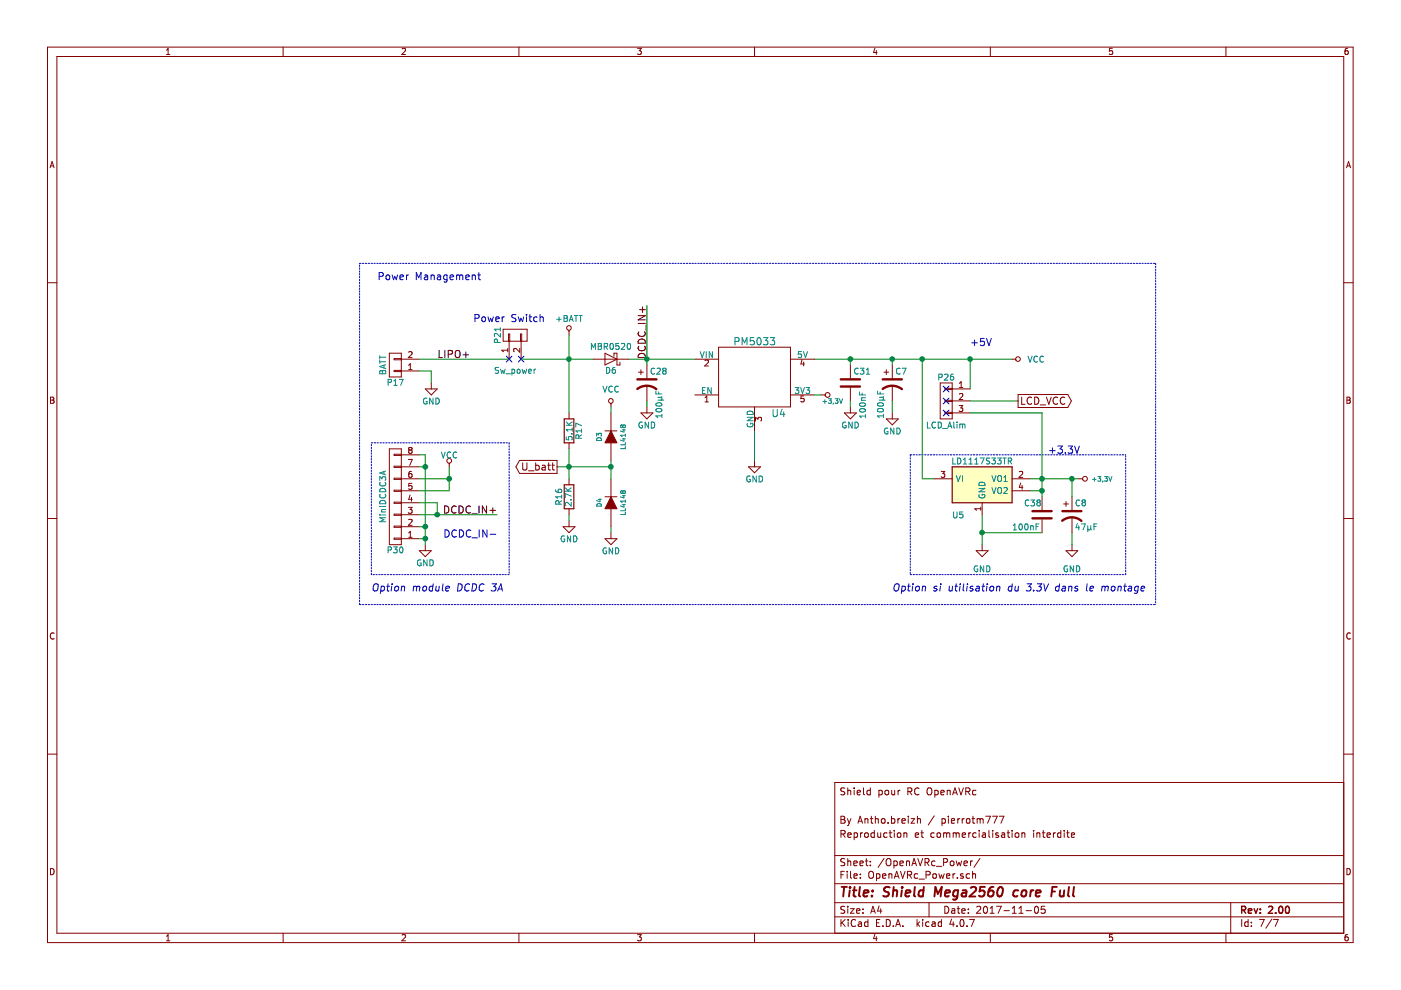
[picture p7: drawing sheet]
EESchema Schematic File Version 2
LIBS:Mega_2560 core mini_full_2.0-rescue
LIBS:power
LIBS:device
LIBS:transistors
LIBS:conn
LIBS:linear
LIBS:regul
LIBS:74xx
LIBS:cmos4000
LIBS:adc-dac
LIBS:memory
LIBS:xilinx
LIBS:microcontrollers
LIBS:dsp
LIBS:microchip
LIBS:analog_switches
LIBS:motorola
LIBS:texas
LIBS:intel
LIBS:audio
LIBS:interface
LIBS:digital-audio
LIBS:philips
LIBS:display
LIBS:cypress
LIBS:siliconi
LIBS:opto
LIBS:atmel
LIBS:contrib
LIBS:valves
LIBS:OPEN_EVO
LIBS:Mega_2560 core mini_full_2.0-cache
EELAYER 25 0
EELAYER END
$Descr A4 11693 8268
encoding utf-8
Sheet 7 7
Title "Shield Mega2560 core Full"
Date "2017-11-05"
Rev "2.00"
Comp ""
Comment1 "Reproduction et commercialisation interdite"
Comment2 "By Antho.breizh / pierrotm777"
Comment3 ""
Comment4 "Shield pour RC OpenAVRc"
$EndDescr
$Comp
L C-RESCUE-Mega_2560_core_mini_full_2.0 C31
U 1 1
P 7100 3200
F 0 "C31" H 7125 3300 50  0000 L CNN
F 1 "100nF" V 7200 2900 50  0000 L CNN
F 2 "Capacitors_SMD:C_1206" H 7138 3050 50  0001 C CNN
F 3 "" H 7100 3200 50  0000 C CNN
	1    7100 3200
	1    0    0    -1  
$EndComp
$Comp
L R-RESCUE-Mega_2560_core_mini_full_2.0 R16
U 1 1
P 4750 4150
F 0 "R16" V 4830 4150 50  0000 C CNN
F 1 "2.7K" V 4750 4150 50  0000 C CNN
F 2 "Resistors_SMD:R_1206" V 4680 4150 50  0001 C CNN
F 3 "" H 4750 4150 50  0000 C CNN
	1    4750 4150
	-1   0    0    -1  
$EndComp
$Comp
L GND-RESCUE-Mega_2560_core_mini_full_2.0 #PWR0113
U 1 1
P 8200 4550
F 0 "#PWR0113" H 8200 4300 50  0001 C CNN
F 1 "GND" H 8200 4350 50  0000 C CNN
F 2 "" H 8200 4550 50  0000 C CNN
F 3 "" H 8200 4550 50  0000 C CNN
	1    8200 4550
	1    0    0    -1  
$EndComp
$Comp
L CONN_01X03 P26
U 1 1
P 7900 3350
F 0 "P26" H 7900 3550 50  0000 C CNN
F 1 "LCD_Alim" H 7900 3150 50  0000 C CNN
F 2 "Pin_Headers:Pin_Header_Straight_1x03_Pitch2.54mm" H 7900 3350 50  0001 C CNN
F 3 "" H 7900 3350 50  0000 C CNN
	1    7900 3350
	-1   0    0    -1  
$EndComp
Text Notes 8750 3800 0    60   ~ 0
+3.3V\n
Text Notes 8100 2900 0    60   ~ 0
+5V
$Comp
L VCC #PWR0114
U 1 1
P 8450 3000
F 0 "#PWR0114" H 8450 2850 50  0001 C CNN
F 1 "VCC" V 8450 3200 50  0000 C CNN
F 2 "" H 8450 3000 50  0000 C CNN
F 3 "" H 8450 3000 50  0000 C CNN
	1    8450 3000
	0    1    1    0   
$EndComp
$Comp
L C-RESCUE-Mega_2560_core_mini_full_2.0 C38
U 1 1
P 8700 4300
F 0 "C38" H 8550 4400 50  0000 L CNN
F 1 "100nF" H 8450 4200 50  0000 L CNN
F 2 "Capacitors_SMD:C_1206" H 8738 4150 50  0001 C CNN
F 3 "" H 8700 4300 50  0000 C CNN
	1    8700 4300
	1    0    0    -1  
$EndComp
Text Notes 3150 2350 0    60   ~ 0
Power Management
$Comp
L GND-RESCUE-Mega_2560_core_mini_full_2.0 #PWR0115
U 1 1
P 6300 3850
F 0 "#PWR0115" H 6300 3600 50  0001 C CNN
F 1 "GND" H 6300 3700 50  0000 C CNN
F 2 "" H 6300 3850 50  0000 C CNN
F 3 "" H 6300 3850 50  0000 C CNN
	1    6300 3850
	-1   0    0    -1  
$EndComp
$Comp
L GND-RESCUE-Mega_2560_core_mini_full_2.0 #PWR0116
U 1 1
P 4750 4350
F 0 "#PWR0116" H 4750 4100 50  0001 C CNN
F 1 "GND" H 4750 4200 50  0000 C CNN
F 2 "" H 4750 4350 50  0000 C CNN
F 3 "" H 4750 4350 50  0000 C CNN
	1    4750 4350
	1    0    0    -1  
$EndComp
$Comp
L CONN_01X02 P21
U 1 1
P 4300 2800
F 0 "P21" H 4300 2950 50  0000 C CNN
F 1 "Sw_power" V 4000 2800 50  0000 C CNN
F 2 "Pin_Headers:Pin_Header_Straight_1x02_Pitch2.54mm" H 4300 2800 50  0001 C CNN
F 3 "" H 4300 2800 50  0000 C CNN
	1    4300 2800
	0    -1   -1   0   
$EndComp
NoConn ~ 7900 3350
NoConn ~ 7900 3250
NoConn ~ 7900 3450
$Comp
L LD1117S33TR U5
U 1 1
P 8200 4050
F 0 "U5" H 8000 3800 50  0000 C CNN
F 1 "LD1117S33TR" H 8200 4250 50  0000 C CNN
F 2 "TO_SOT_Packages_SMD:SOT-223" H 8200 4150 50  0001 C CNN
F 3 "" H 8200 4050 50  0000 C CNN
	1    8200 4050
	1    0    0    -1  
$EndComp
Text Notes 7450 4950 0    60   Italic 0
Option si utilisation du 3.3V dans le montage
$Comp
L R-RESCUE-Mega_2560_core_mini_full_2.0 R17
U 1 1
P 4750 3600
F 0 "R17" V 4830 3600 50  0000 C CNN
F 1 "5.1K" V 4750 3600 50  0000 C CNN
F 2 "Resistors_SMD:R_1206" V 4680 3600 50  0001 C CNN
F 3 "" H 4750 3600 50  0000 C CNN
	1    4750 3600
	1    0    0    1   
$EndComp
$Comp
L GND-RESCUE-Mega_2560_core_mini_full_2.0 #PWR0117
U 1 1
P 7100 3400
F 0 "#PWR0117" H 7100 3150 50  0001 C CNN
F 1 "GND" H 7100 3250 50  0000 C CNN
F 2 "" H 7100 3400 50  0000 C CNN
F 3 "" H 7100 3400 50  0000 C CNN
	1    7100 3400
	-1   0    0    -1  
$EndComp
$Comp
L CP1-RESCUE-Mega_2560_core_mini_full_2.0 C28
U 1 1
P 5400 3200
F 0 "C28" H 5425 3300 50  0000 L CNN
F 1 "100µF" V 5500 2900 50  0000 L CNN
F 2 "Capacitors_SMD:CP_Elec_6.3x5.3" H 5400 3200 50  0001 C CNN
F 3 "" H 5400 3200 50  0000 C CNN
	1    5400 3200
	1    0    0    -1  
$EndComp
$Comp
L GND-RESCUE-Mega_2560_core_mini_full_2.0 #PWR0118
U 1 1
P 5400 3400
F 0 "#PWR0118" H 5400 3150 50  0001 C CNN
F 1 "GND" H 5400 3250 50  0000 C CNN
F 2 "" H 5400 3400 50  0000 C CNN
F 3 "" H 5400 3400 50  0000 C CNN
	1    5400 3400
	-1   0    0    -1  
$EndComp
$Comp
L MBR0520 D6
U 1 1
P 5100 3000
F 0 "D6" H 5100 3100 50  0000 C CNN
F 1 "MBR0520" H 5100 2900 50  0000 C CNN
F 2 "Diodes_SMD:D_SOD-123" H 5100 2825 50  0001 C CNN
F 3 "" H 5100 3000 50  0001 C CNN
	1    5100 3000
	-1   0    0    1   
$EndComp
NoConn ~ 4350 3000
NoConn ~ 4250 3000
$Comp
L CP1-RESCUE-Mega_2560_core_mini_full_2.0 C7
U 1 1
P 7450 3200
F 0 "C7" H 7475 3300 50  0000 L CNN
F 1 "100µF" V 7350 2900 50  0000 L CNN
F 2 "Capacitors_SMD:CP_Elec_6.3x5.3" H 7450 3200 50  0001 C CNN
F 3 "" H 7450 3200 50  0000 C CNN
	1    7450 3200
	1    0    0    -1  
$EndComp
$Comp
L GND-RESCUE-Mega_2560_core_mini_full_2.0 #PWR0119
U 1 1
P 7450 3450
F 0 "#PWR0119" H 7450 3200 50  0001 C CNN
F 1 "GND" H 7450 3300 50  0000 C CNN
F 2 "" H 7450 3450 50  0000 C CNN
F 3 "" H 7450 3450 50  0000 C CNN
	1    7450 3450
	-1   0    0    -1  
$EndComp
$Comp
L CP1-RESCUE-Mega_2560_core_mini_full_2.0 C8
U 1 1
P 8950 4300
F 0 "C8" H 8975 4400 50  0000 L CNN
F 1 "47µF" H 8975 4200 50  0000 L CNN
F 2 "Capacitors_SMD:CP_Elec_6.3x5.3" H 8950 4300 50  0001 C CNN
F 3 "" H 8950 4300 50  0000 C CNN
	1    8950 4300
	1    0    0    -1  
$EndComp
$Comp
L GND-RESCUE-Mega_2560_core_mini_full_2.0 #PWR0120
U 1 1
P 8950 4550
F 0 "#PWR0120" H 8950 4300 50  0001 C CNN
F 1 "GND" H 8950 4350 50  0000 C CNN
F 2 "" H 8950 4550 50  0000 C CNN
F 3 "" H 8950 4550 50  0000 C CNN
	1    8950 4550
	1    0    0    -1  
$EndComp
Text Notes 3950 2700 0    60   ~ 0
Power Switch
$Comp
L CONN_01X08 P30
U 1 1
P 3300 4150
F 0 "P30" H 3300 4600 50  0000 C CNN
F 1 "MiniDCDC3A" V 3400 4150 50  0000 C CNN
F 2 "MiniDCDC3A" H 3300 4150 50  0001 C CNN
F 3 "" H 3300 4150 50  0000 C CNN
	1    3300 4150
	-1   0    0    1   
$EndComp
$Comp
L GND-RESCUE-Mega_2560_core_mini_full_2.0 #PWR0121
U 1 1
P 3550 4550
F 0 "#PWR0121" H 3550 4300 50  0001 C CNN
F 1 "GND" H 3550 4400 50  0000 C CNN
F 2 "" H 3550 4550 50  0000 C CNN
F 3 "" H 3550 4550 50  0000 C CNN
	1    3550 4550
	1    0    0    -1  
$EndComp
$Comp
L VCC #PWR0122
U 1 1
P 3750 3900
F 0 "#PWR0122" H 3750 3750 50  0001 C CNN
F 1 "VCC" H 3750 4000 50  0000 C CNN
F 2 "" H 3750 3900 50  0000 C CNN
F 3 "" H 3750 3900 50  0000 C CNN
	1    3750 3900
	1    0    0    -1  
$EndComp
Text Label 3650 3000 0    60   ~ 0
LIPO+
Text Notes 3700 4500 0    60   ~ 0
DCDC_IN-
Text Label 4150 4300 2    60   ~ 0
DCDC_IN+
$Comp
L CONN_01X02 P17
U 1 1
P 3300 3050
F 0 "P17" H 3300 3200 50  0000 C CNN
F 1 "BATT" V 3400 3050 50  0000 C CNN
F 2 "Pin_Headers:Pin_Header_Straight_1x02_Pitch2.54mm" H 3300 3050 50  0001 C CNN
F 3 "" H 3300 3050 50  0000 C CNN
	1    3300 3050
	-1   0    0    1   
$EndComp
$Comp
L GND-RESCUE-Mega_2560_core_mini_full_2.0 #PWR0123
U 1 1
P 3600 3200
F 0 "#PWR0123" H 3600 2950 50  0001 C CNN
F 1 "GND" H 3600 3050 50  0000 C CNN
F 2 "" H 3600 3200 50  0000 C CNN
F 3 "" H 3600 3200 50  0000 C CNN
	1    3600 3200
	1    0    0    -1  
$EndComp
Text Notes 3100 4950 0    60   Italic 0
Option module DCDC 3A
$Comp
L DIODE D3
U 1 1
P 5100 3650
F 0 "D3" H 5100 3750 40  0000 C CNN
F 1 "LL4148" H 5100 3550 40  0000 C CNN
F 2 "D_SCD80_HandSoldering" H 5100 3650 60  0001 C CNN
F 3 "" H 5100 3650 60  0000 C CNN
	1    5100 3650
	0    -1   -1   0   
$EndComp
$Comp
L DIODE D4
U 1 1
P 5100 4200
F 0 "D4" H 5100 4300 40  0000 C CNN
F 1 "LL4148" H 5100 4100 40  0000 C CNN
F 2 "D_SCD80_HandSoldering" H 5100 4200 60  0001 C CNN
F 3 "" H 5100 4200 60  0000 C CNN
	1    5100 4200
	0    -1   -1   0   
$EndComp
$Comp
L GND-RESCUE-Mega_2560_core_mini_full_2.0 #PWR0124
U 1 1
P 5100 4450
F 0 "#PWR0124" H 5100 4200 50  0001 C CNN
F 1 "GND" H 5100 4300 50  0000 C CNN
F 2 "" H 5100 4450 50  0000 C CNN
F 3 "" H 5100 4450 50  0000 C CNN
	1    5100 4450
	1    0    0    -1  
$EndComp
$Comp
L VCC #PWR0125
U 1 1
P 5100 3400
F 0 "#PWR0125" H 5100 3250 50  0001 C CNN
F 1 "VCC" H 5100 3550 50  0000 C CNN
F 2 "" H 5100 3400 50  0000 C CNN
F 3 "" H 5100 3400 50  0000 C CNN
	1    5100 3400
	1    0    0    -1  
$EndComp
$Comp
L +BATT #PWR0126
U 1 1
P 4750 2800
F 0 "#PWR0126" H 4750 2650 50  0001 C CNN
F 1 "+BATT" H 4750 2940 50  0000 C CNN
F 2 "" H 4750 2800 50  0000 C CNN
F 3 "" H 4750 2800 50  0000 C CNN
	1    4750 2800
	1    0    0    -1  
$EndComp
Text Label 5400 2550 3    60   ~ 0
DCDC_IN+
Connection ~ 8200 4450
Wire Wire Line
	8200 4450 8700 4450
Wire Notes Line
	7600 3800 9400 3800
Wire Wire Line
	6800 3000 8450 3000
Wire Notes Line
	7600 4800 9400 4800
Wire Notes Line
	7600 3800 7600 4800
Connection ~ 8100 3000
Wire Wire Line
	8100 3250 8100 3000
Wire Wire Line
	8100 3350 8500 3350
Wire Wire Line
	8200 4300 8200 4550
Wire Wire Line
	6300 3600 6300 3850
Wire Wire Line
	5400 2550 5400 3050
Connection ~ 5400 3000
Wire Wire Line
	5400 3400 5400 3350
Wire Wire Line
	7100 3350 7100 3400
Wire Wire Line
	7100 3050 7100 3000
Connection ~ 7100 3000
Wire Wire Line
	7450 3450 7450 3350
Wire Wire Line
	8950 4550 8950 4450
Wire Wire Line
	3500 4300 4150 4300
Wire Wire Line
	3500 4200 3650 4200
Wire Wire Line
	3550 4400 3500 4400
Wire Wire Line
	3550 3800 3550 4550
Wire Wire Line
	3500 3900 3550 3900
Connection ~ 3550 3900
Wire Wire Line
	3550 4500 3500 4500
Connection ~ 3550 4400
Connection ~ 3550 4500
Wire Wire Line
	3750 4100 3500 4100
Wire Wire Line
	3750 3900 3750 4100
Wire Wire Line
	3750 4000 3500 4000
Connection ~ 3750 4000
Wire Wire Line
	3500 3100 3600 3100
Wire Wire Line
	3600 3100 3600 3200
Wire Wire Line
	3650 4200 3650 4300
Connection ~ 3650 4300
Wire Wire Line
	3500 3000 4250 3000
Wire Wire Line
	3500 3800 3550 3800
Wire Notes Line
	3100 3700 4250 3700
Wire Notes Line
	4250 3700 4250 4800
Wire Notes Line
	4250 4800 3100 4800
Wire Notes Line
	3100 4800 3100 3700
Wire Wire Line
	8700 3450 8700 4150
Wire Wire Line
	8100 3450 8700 3450
Wire Wire Line
	5100 3850 5100 4000
Wire Wire Line
	5100 3400 5100 3450
Wire Wire Line
	4650 3900 5100 3900
Connection ~ 5100 3900
Wire Wire Line
	5100 4450 5100 4400
Wire Notes Line
	3000 5050 3000 2200
Wire Notes Line
	3000 5050 9650 5050
Wire Notes Line
	3000 2200 9650 2200
Wire Wire Line
	4750 3750 4750 4000
Connection ~ 4750 3900
Wire Wire Line
	4750 4350 4750 4300
Wire Wire Line
	4750 2800 4750 3450
Connection ~ 4750 3000
Wire Wire Line
	5250 3000 5800 3000
Wire Wire Line
	4350 3000 4950 3000
Text GLabel 4650 3900 0    60   Output ~ 0
U_batt
Wire Notes Line
	9400 4800 9400 3800
Text GLabel 8500 3350 2    60   Output ~ 0
LCD_VCC
$Comp
L +3,3V #PWR0127
U 1 1
P 9000 4000
F 0 "#PWR0127" H 9000 3960 30  0001 C CNN
F 1 "+3,3V" V 9000 4200 39  0000 C CNN
F 2 "" H 9000 4000 60  0001 C CNN
F 3 "" H 9000 4000 60  0001 C CNN
	1    9000 4000
	0    1    1    0   
$EndComp
Wire Wire Line
	8600 4000 9000 4000
Connection ~ 8700 4000
Wire Wire Line
	8700 4100 8600 4100
Connection ~ 8700 4100
Wire Wire Line
	8950 4150 8950 4000
Connection ~ 8950 4000
$Comp
L PM5033 U4
U 1 1
P 6300 3150
F 0 "U4" H 6500 2850 60  0000 C CNN
F 1 "PM5033" H 6300 3450 60  0000 C CNN
F 2 "PM5033_SIL5" H 6300 3150 60  0001 C CNN
F 3 "" H 6300 3150 60  0000 C CNN
	1    6300 3150
	1    0    0    -1  
$EndComp
$Comp
L +3,3V #PWR0128
U 1 1
P 6850 3300
F 0 "#PWR0128" H 6850 3260 30  0001 C CNN
F 1 "+3,3V" V 6900 3400 39  0000 C CNN
F 2 "" H 6850 3300 60  0001 C CNN
F 3 "" H 6850 3300 60  0001 C CNN
	1    6850 3300
	0    1    1    0   
$EndComp
Wire Wire Line
	7700 3000 7700 4000
Connection ~ 7700 3000
Wire Wire Line
	7450 3050 7450 3000
Connection ~ 7450 3000
Wire Wire Line
	6850 3300 6800 3300
Wire Wire Line
	7700 4000 7800 4000
Wire Notes Line
	9650 2200 9650 5050
$EndSCHEMATC
